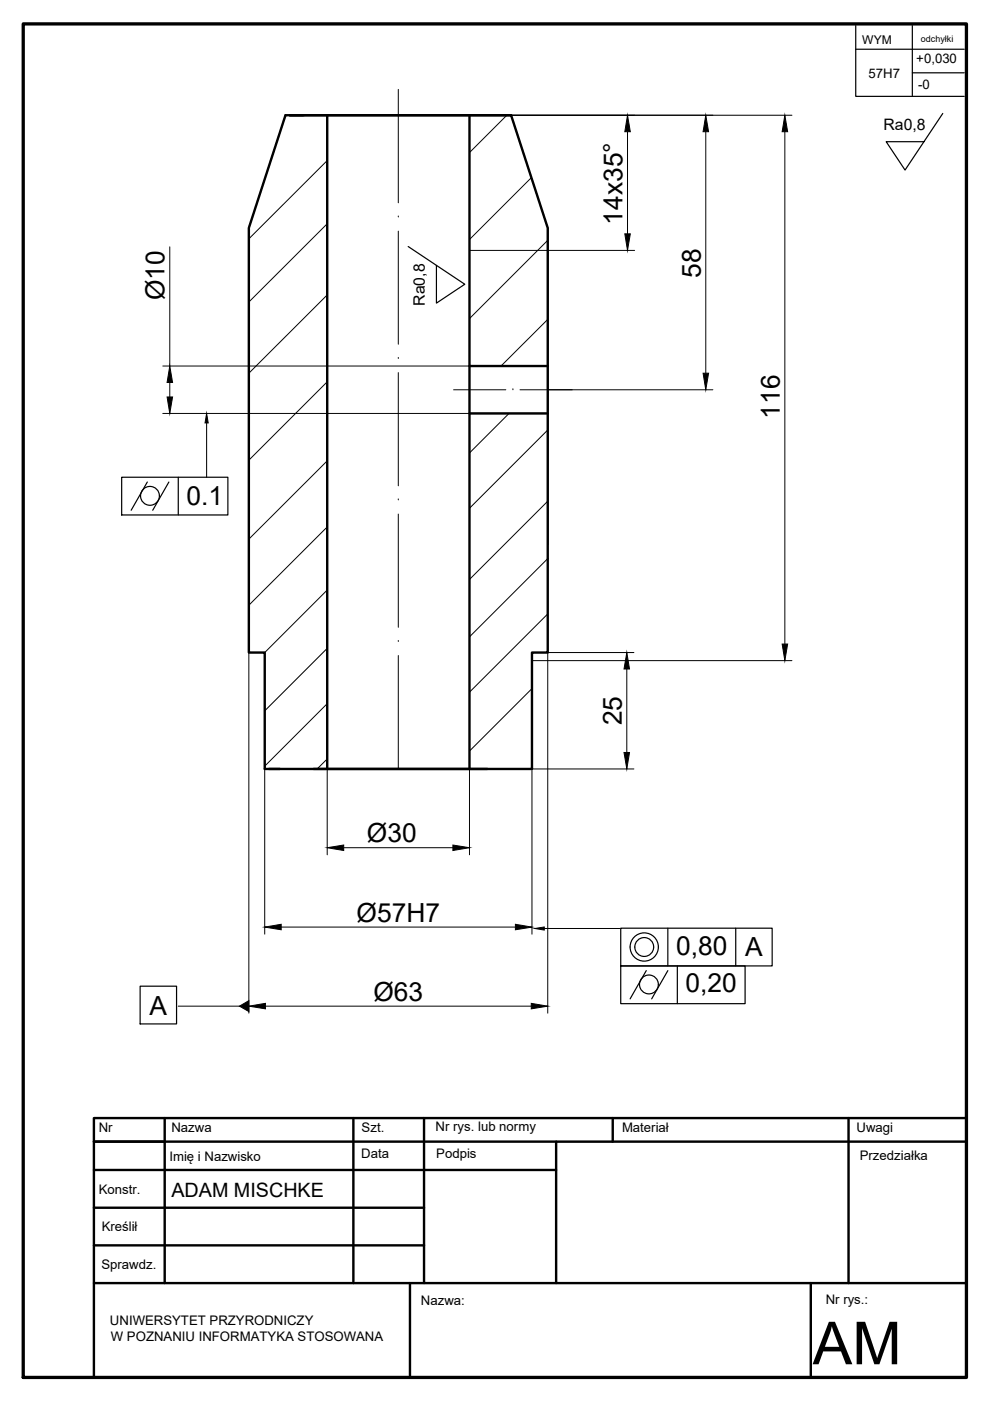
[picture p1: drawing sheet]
<svg xmlns="http://www.w3.org/2000/svg" width="210mm" height="297mm" viewBox="0 0 210 297" stroke-linecap="round" stroke-linejoin="round" font-family="sans-serif">
<!-- layer: linia obramowania -->
<path d="M4.9 5.1h200v286.9h-200z" fill="none" stroke="#000" stroke-width=".7"/>
<!-- layer: linia cienka -->
<g fill="none" stroke="#000" stroke-width=".21">
<path d="M60.5 24.4l-7.7 23.9v67.1M69.4 34l-16.6 16.6M107.5 24.4l-8 7.9M108.4 24.4h-47h47l7.7 23.9v67.1M112.7 37.7l-13.2 13.1M69.4 47.4l-16.6 16.6M116.1 51l-16.6 16.5M69.4 62.5l-16.6 16.6M116.1 67.7l-9.9 9.9M69.4 80.9l-16.6 16.7M69.4 97.7l-16.6 16.6M107.9 87.7l-8.4 8.3"/>
<path d="M116.1 91.2l-16.6 16.6M69.4 111.7l-16.6 16.6M116.1 106.3l-16.6 16.6M116.1 118.4l-16.6 16.6M52.8 138.4h3.3v24.6M69.4 137.5l-13.3 13.2M69.4 125.1l-13.3 13.3M116.1 138.4h-3.3v24.6h-51.4M116.1 130.2l-16.6 16.6M69.4 149.2l-13.3 13.2M112.8 146l-13.3 13.2M57 163h51.4"/>
<path d="M69.4 160.9l-2.2 2.1M34.9 237.1h95M179.9 237.1h25v4.9M19.9 248.1v43.9h185M34.9 242v30M117.9 242h12M86.9 272h3M171.9 272h8"/>
</g>
<!-- layer: linia gruba -->
<g fill="none" stroke="#000" stroke-width=".51">
<path d="M61.4 24.4h47l7.7 23.9v90.1h-3.3v24.6h-46.3M69.4 24.4v138.6M99.5 24.4v138.6M108.4 24.4h-47.9l-7.7 23.9v90.1h3.3v24.6h47.2M99.5 77.6h16.6M99.5 87.7h16.6M34.9 237.1v34.9M74.9 237.1v34.9M89.9 237.1v34.9M129.9 237.1v4.9M179.9 237.1v34.9M204.9 237.1h-185v54.9"/>
<path d="M19.9 242h185M19.9 256.1h70M19.9 248.1h98M117.9 242v30M19.9 272h185M19.9 264h70M86.9 272v20M171.9 272v20"/>
</g>
<!-- layer: 0 -->
<path d="M181.4 5.4v15h23M181.4 10.4h23M193.4 5.4v15M193.4 15.4h11M199.9 24.1l-8 12-4-6.1h8M86.5 52.3l12 8-6 4v-8" fill="none" stroke="#000" stroke-width=".25"/>
<!-- layer: linia punktowa -->
<path d="M84.4 19v24M84.4 46h.1M84.4 49v24M84.4 76h.1M84.4 79v24M96.2 82.6h11M108.7 82.6h.1M110.3 82.6h11M84.4 106h.1M84.4 109v24M84.4 136h.1M84.4 139v24" fill="none" stroke="#000" stroke-width=".21"/>
<!-- layer: wymiar cienka -->
<g fill="none" stroke="#000" stroke-width=".21">
<path d="M99.5 24.4h68.4M133 27.9v21.7M149.6 27.9v51.2M166.4 27.9v108.7M36 52.3v25.3M99.5 53.1h35M34.5 77.6h81.6M34.5 87.7h81.6M36 81.1v3.1M43.8 89.7v11.5M116.1 82.6h35M52.8 138.4v76.4"/>
<path d="M134.4 138.4h-18.3v76.4M112.8 140.1h55.1M132.9 141.8v17.7M56.1 163v35.1M69.4 163v18.2M72.9 179.7h23.1M99.5 163v18.2M134.4 163h-21.6v35.1M59.6 196.6h49.7M115.4 196.9h16M37.8 213.3h13M56.3 213.3h56.3"/>
</g>
<g fill="#000" stroke="#000" stroke-width=".21">
<path d="M133 24.4l.6 3.5h-1.1zM149.6 24.4l.6 3.5h-1.1zM166.4 24.4l.6 3.5h-1.2zM132.5 49.6h1.1l-.6 3.5zM149.1 79.1h1.1l-.6 3.5zM35.4 84.2h1.2l-.6 3.5zM36 77.6l.6 3.5h-1.2zM43.8 87.7l.3 2h-.6zM165.8 136.6h1.2l-.6 3.5zM132.9 138.4l.6 3.4h-1.2zM132.3 159.5h1.2l-.6 3.5zM69.4 179.7l3.5-.5v1.1z"/>
<path d="M96 179.2l3.5 .5-3.5 .6zM56.1 196.6l3.5-.6v1.1zM109.3 196l3.5 .6-3.5 .5zM113.4 196.9l2-.4v.7zM50.8 213.3l2-1.1v2.3zM52.8 213.3l3.5-.6v1.2zM112.6 212.7l3.5 .6-3.5 .6z"/>
</g>
<g fill="none" stroke="#000" stroke-width=".25">
<path d="M25.8 101.2h22.5v8h-22.5zM31.2 102.2l-3.4 6M35.8 102.2l-3.4 6M37.8 101.2v8M131.6 196.8h32.1v8h-32.1zM141.6 196.8v8M156 196.8v8M29.7 209.1h7.7v8h-7.7zM131.6 204.8h26.4v8h-26.4zM137 205.8l-3.4 6M141.6 205.8l-3.4 6M143.6 204.8v8"/>
<circle cx="31.8" cy="105.1" r="2"/>
<circle cx="136.6" cy="200.8" r="3"/>
<circle cx="136.6" cy="200.8" r="2"/>
<circle cx="137.6" cy="208.7" r="2"/>
</g>
<text font-size="12.6" x="172.3" y="289.2">AM</text>
<g font-size="5.6">
<text x="132" y="47.6" transform="rotate(-90 132 47.6)">14x35°</text>
<text x="148.6" y="58.9" transform="rotate(-90 148.6 58.9)">58</text>
<text x="34.9" y="63.6" transform="rotate(-90 34.9 63.6)">Ø10</text>
<text x="165.3" y="88.7" transform="rotate(-90 165.3 88.7)">116</text>
<text x="39.6" y="107.2">0.1</text>
<text x="131.8" y="153.8" transform="rotate(-90 131.8 153.8)">25</text>
<text x="77.8" y="178.6">Ø30</text>
<text x="75.6" y="195.4">Ø57H7</text>
<text x="143.4" y="202.4">0,80</text>
<text x="158" y="202.8">A</text>
<text x="31.7" y="215.1">A</text>
<text x="79.2" y="212.2">Ø63</text>
<text x="145.4" y="210.4">0,20</text>
</g>
<text font-size="4.2" x="36.3" y="253.8">ADAM MISCHKE</text>
<g font-size="3.3">
<text x="187.3" y="27.6">Ra0,8</text>
<text x="90.1" y="64.8" transform="rotate(-90 90.1 64.8)">Ra0,8</text>
</g>
<g font-size="2.8">
<text x="184.1" y="16.5">57H7</text>
<text x="194.3" y="13.4">+0,030</text>
<text x="194.7" y="18.8">-0</text>
<text x="36.4" y="239.9">Nazwa</text>
<text x="76.7" y="240">Szt.</text>
<text x="92.4" y="239.7">Nr rys. lub normy</text>
<text x="20.9" y="240.1">Nr</text>
<text x="76.6" y="245.6">Data</text>
<text x="92.5" y="245.5">Podpis</text>
<text x="131.9" y="240">Materiał</text>
<text x="181.6" y="240">Uwagi</text>
<text x="182.3" y="245.9">Przedziałka</text>
<text x="35.9" y="246">Imię i Nazwisko</text>
<text x="20.9" y="253.1">Konstr.</text>
<text x="21.6" y="260.9">Kreślił</text>
<text x="21.5" y="269.1">Sprawdz.</text>
<text x="23.3" y="280.9">UNIWERSYTET PRZYRODNICZY</text>
<text x="89.3" y="276.6">Nazwa:</text>
<text x="175.1" y="276.4">Nr rys.:</text>
<text x="23.5" y="284.2">W POZNANIU INFORMATYKA STOSOWANA</text>
</g>
<text font-size="2.6" x="182.8" y="9.3">WYM</text>
<text font-size="1.9" x="195.2" y="8.9">odchyłki</text>
</svg>
